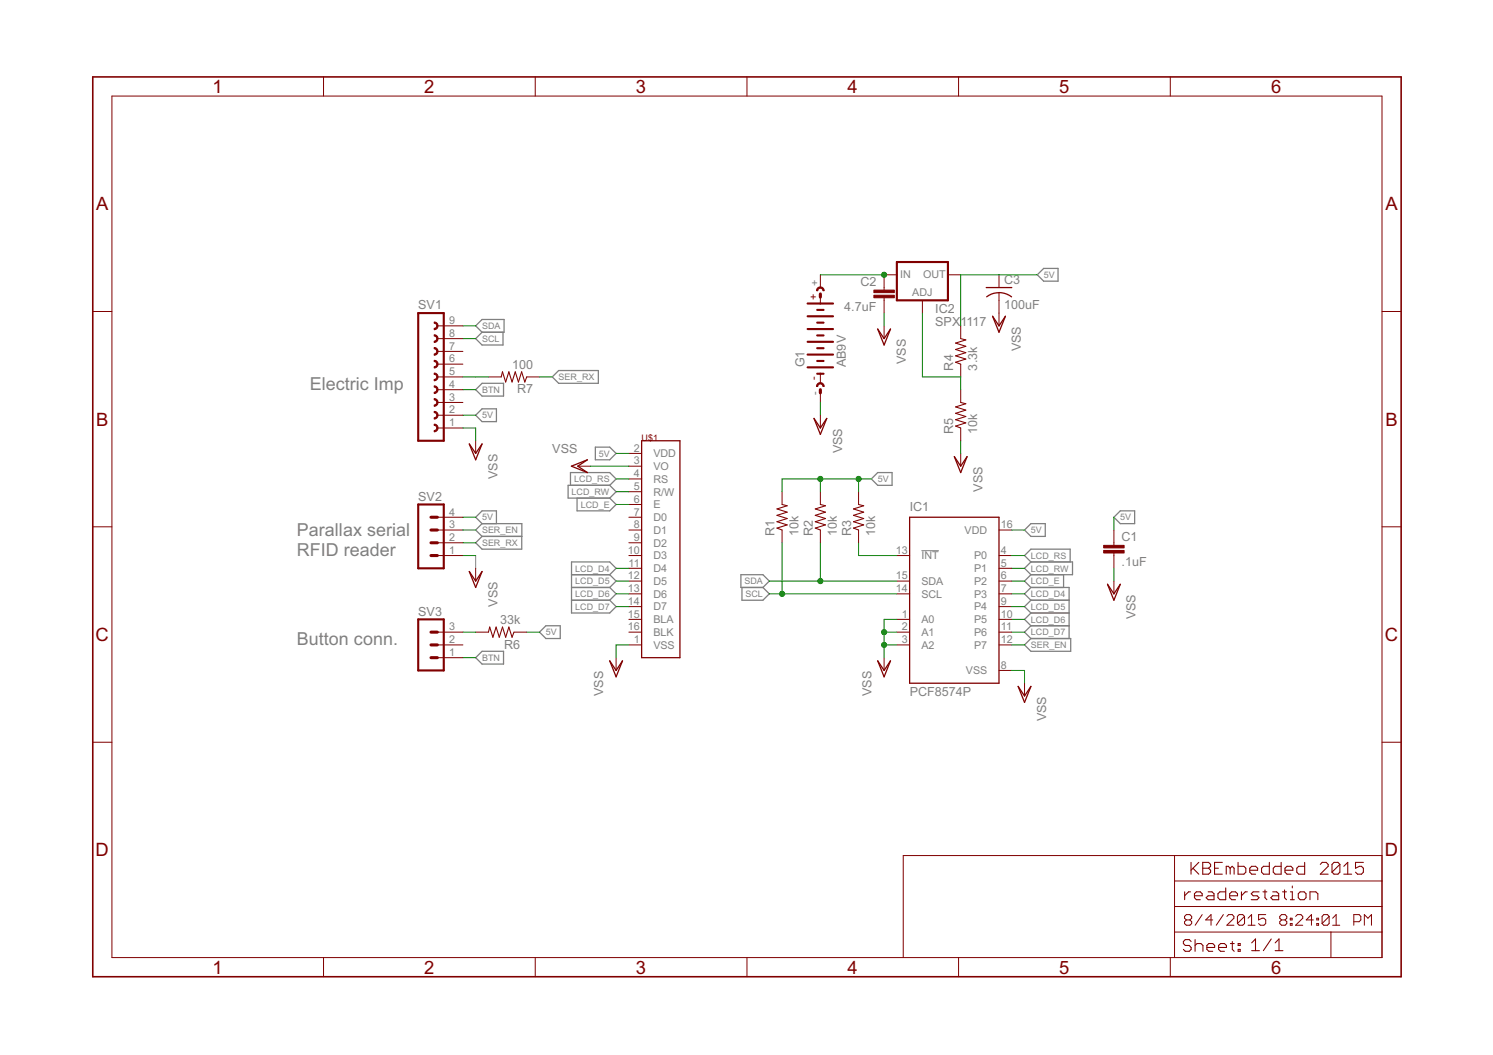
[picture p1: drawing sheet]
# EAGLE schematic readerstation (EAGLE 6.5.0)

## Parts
C1  .1uF  C-EU025-024X044  [C025-024X044]
C2  4.7uF  C-EU025-024X044  [C025-024X044]
C3  100uF  C-US025-024X044  [C025-024X044]
G1  AB9V  [AB9V]
IC1  PCF8574P  [DIL16]
IC2  SPX1117  LD117AS12TR  [SOT223]
R1  10k  R-US_0204/5  [0204/5]
R2  10k  R-US_0204/5  [0204/5]
R3  10k  R-US_0204/5  [0204/5]
R4  3.3k  R-US_0204/5  [0204/5]
R5  10k  R-US_0204/5  [0204/5]
R6  33k  R-US_0204/5  [0204/5]
R7  100  R-US_0204/5  [0204/5]
SV1  FE09-1  [FE09]
SV2  MA04-1  [MA04-1]
SV3  MA03-1  [MA03-1]
U$1  TRULY_2X16_CHARLCD  [TRULY_2X16_CHARLCD]

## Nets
5V: C1.1 C3.1 IC1.16(VDD) IC2.4(OUT) R1.2 R2.2 R3.2 R4.2 R6.1 SV1.2 SV2.4 U$1.2(VDD)
BTN: SV1.4 SV3.1
LCD_D4: IC1.7(P3) U$1.11(D4)
LCD_D5: IC1.9(P4) U$1.12(D5)
LCD_D6: IC1.10(P5) U$1.13(D6)
LCD_D7: IC1.11(P6) U$1.14(D7)
LCD_E: IC1.6(P2) U$1.6(E)
LCD_RS: IC1.4(P0) U$1.4(RS)
LCD_RW: IC1.5(P1) U$1.5(R/W)
N$1: SV2.1
N$2: R7.2 SV1.5
N$3: C2.1 G1.+ IC2.3(IN)
N$5: IC2.1(ADJ) R4.1 R5.2
N$10: R6.2 SV3.3
N$11: IC1.13(!INT) R3.1
SCL: IC1.14(SCL) R1.1 SV1.8
SDA: IC1.15(SDA) R2.1 SV1.9
SER_EN: IC1.12(P7) SV2.3
SER_RX: R7.1 SV2.2
VSS: C1.2 C2.2 C3.2 G1.- IC1.1(A0) IC1.2(A1) IC1.3(A2) IC1.8(VSS) R5.1 SV1.1 U$1.1(VSS) U$1.3(VO)
Unconnected: SV1.3 SV1.6 SV1.7 SV3.2 U$1.7(D0) U$1.8(D1) U$1.9(D2) U$1.10(D3) U$1.15(BLA) U$1.16(BLK)

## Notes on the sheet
- Electric Imp
- Parallax serial
  RFID reader
- Button conn.
- KBEmbedded 2015
